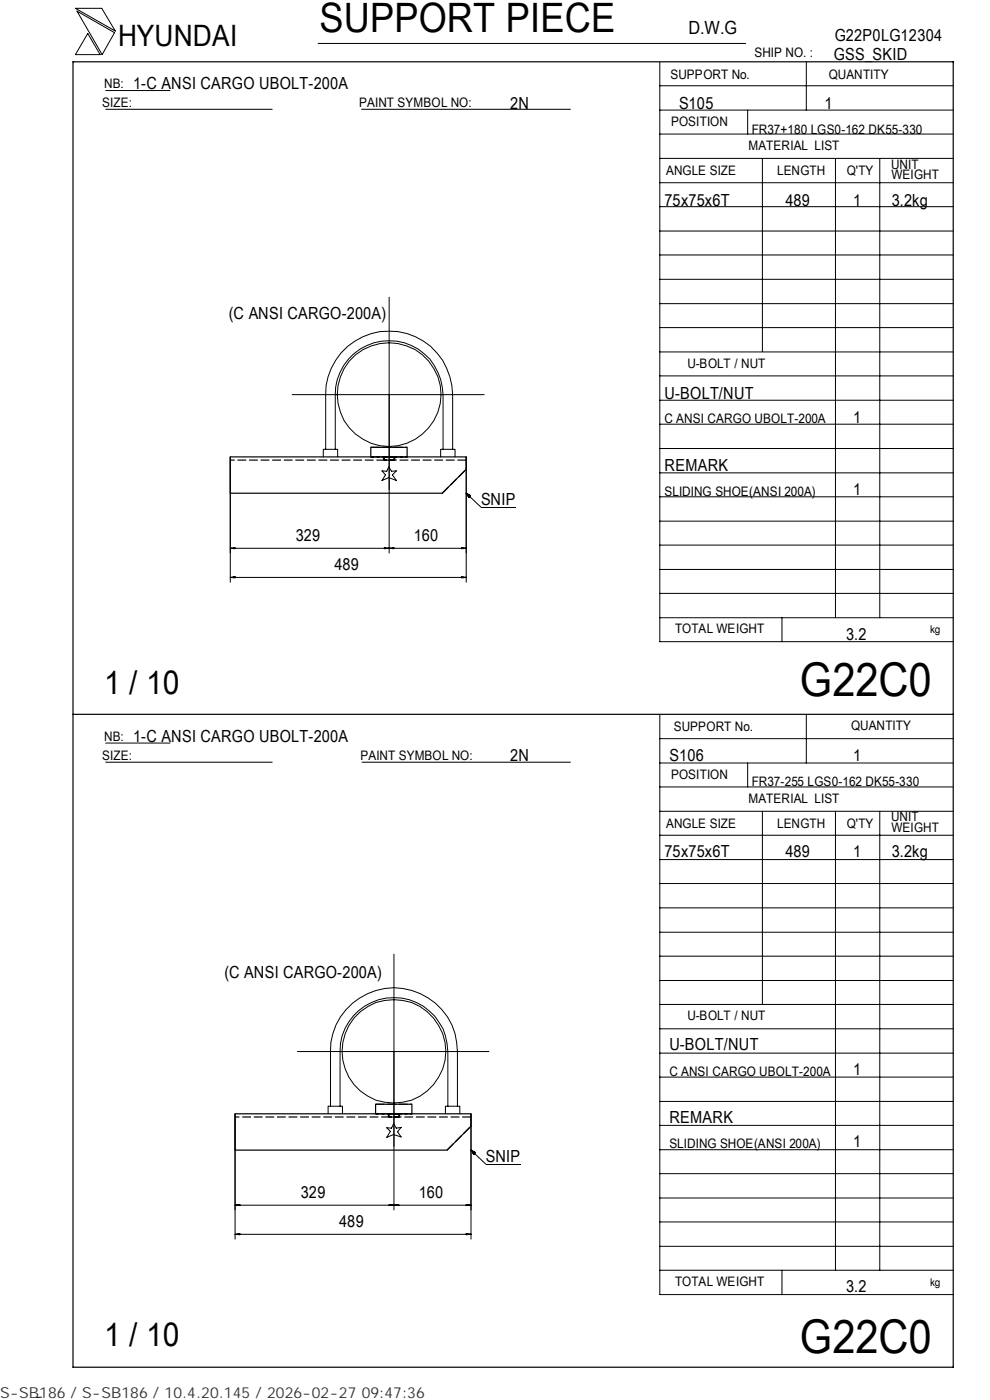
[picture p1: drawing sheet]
<svg xmlns="http://www.w3.org/2000/svg" width="210mm" height="297mm" viewBox="0 0 210 297" stroke-linecap="round" stroke-linejoin="round" font-family="sans-serif">
<g fill="none" stroke="#000" stroke-width=".21">
<path d="M16 1.8h5.6l2.9 4.8zM16.3 2.4l8 4.5-2.6 4.7zM18.6 7.1l2.6 4.5h-5.2zM22.4 19.2h13.7M67.5 9.2h90.6M139.9 18.2h62.3M139.9 13.2v122.9h62.3M171 13.1v10.3M22.4 23.2h35.3M76.7 23.2h44.3M139.9 38.8h62.3M139.9 33.6h62.3"/>
<path d="M139.9 28.4h62.3M139.9 23.4h62.3M158.6 23.4v5M161.7 33.6v41M177.2 33.7v97.4M186.6 33.7v97.4M139.9 59.3h62.3M139.9 54.1h62.3M139.9 49h62.3M139.9 43.8h62.3M82.5 63.1v54.2M139.9 79.7h62.3"/>
<path d="M139.9 74.7h62.3M139.9 69.5h62.3M139.9 64.4h62.3M48.8 96.9v26.6M62 83.7h40.7M68.6 96.9v-1.6h3v1.6M69.1 95.3v-11.6a13.5 13.5 0 0 1 13.4-13.4 13.5 13.5 0 0 1 13.5 13.4v11.6M71.1 95.3v-11.6a11.4 11.4 0 0 1 11.4-11.4 11.4 11.4 0 0 1 11.5 11.4v11.6M81 99.9l1 .1 .5-1 .5 1 1.1-.1-.9 .8 .9 1.2-1.6-.6-1.5 .6 .8-1.2zM93.5 96.9v-1.6h3v1.6M98.9 96.9v26.6M139.9 95.2h62.3"/>
<path d="M139.9 90h62.3M139.9 84.9h62.3M48.8 116.3l1.1-.1v.2zM48.8 116.3h50.1M49.5 116.2v.2M81.5 116.2v.2l2.1-.2v.2zM81.8 116.2v.2M83.2 116.2v.2M97.9 116.2l1 .1-1 .1zM98.2 116.2v.2M98.9 104.6l.9 .5-.3 .5zM98.9 104.6l3.1 3h7.4"/>
<path d="M139.9 100.3h62.3M139.9 115.6h62.3M139.9 110.6h62.3M139.9 105.4h62.3M48.8 122.5l1.1-.2v.3zM48.8 122.5h50.1M49.5 122.4v.2M97.9 122.3l1 .2-1 .1zM98.2 122.4v.2M139.9 131.1h62.3M139.9 125.9h62.3M139.9 120.8h62.3"/>
<path d="M165.9 131.1v5M22.4 157.6h13.7M139.9 151.7v122.9h62.3M139.9 156.7h62.3M171 151.5v10.4M22.4 161.7h35.3M76.8 161.7h44.2M139.9 177.2h62.3M139.9 172.1h62.3M139.9 167h62.3M139.9 161.9h62.3M158.6 161.9v5.1"/>
<path d="M161.7 172.1v41M177.2 172.2v97.3M186.6 172.2v97.3M139.9 182.4h62.3M139.9 197.8h62.3M139.9 192.6h62.3M139.9 187.4h62.3M83.6 202.4v54.3M139.9 218.3h62.3M139.9 213.1h62.3M139.9 208h62.3M139.9 202.9h62.3"/>
<path d="M49.9 236.3v26.6M63.1 223.1h40.6M69.6 236.3v-1.6h3v1.6M70.1 234.7v-11.6a13.5 13.5 0 0 1 13.5-13.6 13.5 13.5 0 0 1 13.4 13.6v11.6M72.1 234.7v-11.6a11.4 11.4 0 0 1 11.5-11.4 11.4 11.4 0 0 1 11.4 11.4v11.6M82 239.3h1l.5-.9 .6 .9 1-.1-.8 .9 .8 1.1-1.6-.5-1.5 .6 .8-1.3zM94.5 236.3v-1.6h3v1.6M99.9 236.3v26.6M139.9 238.7h62.3M139.9 233.7h62.3M139.9 228.5h62.3M139.9 223.4h62.3"/>
<path d="M49.9 255.7l1-.1v.2zM50.5 255.6v.2M82.5 255.6v.2l2.1-.2v.2zM82.9 255.6v.2M84.2 255.6v.2M98.9 255.6l1 .1-1 .1zM99.2 255.6v.2M99.9 244l.9 .5-.3 .4zM99.9 244l3.1 3h7.4M99.9 255.7h-50M139.9 259.2h62.3M139.9 254.2h62.3"/>
<path d="M139.9 249h62.3M139.9 243.9h62.3M49.9 261.9l1-.2v.2zM49.9 261.9h50M50.5 261.8v.1M98.9 261.7l1 .2h-1zM99.2 261.8v.1M139.9 269.5h62.3M139.9 264.4h62.3M165.9 269.5v5.1M8.8 296.4l-1 .1"/>
<circle cx="82.5" cy="83.7" r="11"/>
<circle cx="83.6" cy="223" r="11"/>
</g>
<path d="M15.5 13.1h186.7v277h-186.7zM48.8 96.9h50.1v2.7l-5.1 5h-45zM78.6 96.9v-2h7.7v2M15.5 151.5h186.7M49.9 236.3h50v2.6l-5.1 5.1h-44.9zM79.7 236.3v-2h7.7v2" fill="none" stroke="#000" stroke-width=".25"/>
<path d="M81.5 96.9h2.1M83.6 97.6h-2.1M82.5 236.3h2.1M84.6 237h-2.1" fill="none" stroke="#000" stroke-width=".25" stroke-dasharray="1.1 .3" stroke-linecap="butt"/>
<path d="M78.6 94.9h7.7M78.6 96.9h7.7h-7.7M83 96.9h.6v.7h-2.1v-.7h1.5M83.6 96.9h.1v.7h-2.3v-.7h2.2M98.9 97.6h-50.1M93.8 104.6l5.1-5M79.7 234.3h7.7M79.7 236.3h7.7h-7.7M84.1 236.3h.5v.7h-2.1v-.7h1.6M84.6 236.3h.1v.7h-2.3v-.7h2.2M99.9 237h-50M94.8 244l5.1-5.1" fill="none" stroke="#000" stroke-width=".25" stroke-dasharray="1.9 .6" stroke-linecap="butt"/>
<path d="M81.4 96.9h2.3M83.7 97.6h-2.3M82.4 236.3h2.3M84.7 237h-2.3" fill="none" stroke="#000" stroke-width=".25" stroke-dasharray="1.3 .4" stroke-linecap="butt"/>
<path d="M99 104.7h.8v.9h-.8zM100 244.1h.8v.8h-.8z" fill="#000"/>
<g font-size="9.9">
<text x="169.7" y="147.6">G22C0</text>
<text x="169.7" y="286.9">G22C0</text>
</g>
<text font-size="8.6" x="67.7" y="6.9">SUPPORT PIECE</text>
<g font-size="7">
<text x="22.1" y="147.2">1 / 10</text>
<text x="22.1" y="285.6">1 / 10</text>
</g>
<text font-size="6.3" x="25.1" y="9.8">HYUNDAI</text>
<text font-size="3.9" x="146" y="7.3">D.W.G</text>
<g font-size="3.5">
<text x="177" y="8.7">G22P0LG12304</text>
<text x="176.9" y="12.8">GSS_SKID</text>
<text x="28.3" y="19">1-C ANSI CARGO UBOLT-200A</text>
<text x="108.2" y="23.1">2N</text>
<text x="144" y="23.1">S105</text>
<text x="174.8" y="23.1">1</text>
<text x="141" y="43.6">75x75x6T</text>
<text x="166.6" y="43.6">489</text>
<text x="180.9" y="43.6">1</text>
<text x="189.1" y="43.6">3.2kg</text>
<text x="48.5" y="67.7">(C ANSI CARGO-200A)</text>
<text x="141" y="84.6">U-BOLT/NUT</text>
<text x="180.9" y="89.7">1</text>
<text x="141" y="99.9">REMARK</text>
<text x="102" y="107.2">SNIP</text>
<text x="180.9" y="105.1">1</text>
<text x="62.7" y="114.8">329</text>
<text x="87.8" y="114.8">160</text>
<text x="71" y="121">489</text>
<text x="179.5" y="135.8">3.2</text>
<text x="28.3" y="157.3">1-C ANSI CARGO UBOLT-200A</text>
<text x="108.2" y="161.4">2N</text>
<text x="142" y="161.4">S106</text>
<text x="180.9" y="161.4">1</text>
<text x="141" y="181.9">75x75x6T</text>
<text x="166.6" y="181.9">489</text>
<text x="180.9" y="181.9">1</text>
<text x="189.1" y="181.9">3.2kg</text>
<text x="47.6" y="207.4">(C ANSI CARGO-200A)</text>
<text x="142" y="222.8">U-BOLT/NUT</text>
<text x="180.9" y="228">1</text>
<text x="142" y="238.3">REMARK</text>
<text x="180.9" y="243.3">1</text>
<text x="103" y="246.5">SNIP</text>
<text x="63.8" y="254.2">329</text>
<text x="88.8" y="254.2">160</text>
<text x="72" y="260.3">489</text>
<text x="179.5" y="274.1">3.2</text>
</g>
<text font-size="3.2" fill="#323232" x="0" y="296.6">S-SB186 / S-SB186 / 10.4.20.145 / 2026-02-27 09:47:36</text>
<g font-size="2.8">
<text x="142.2" y="16.8">SUPPORT No.</text>
<text x="160" y="12.2">SHIP NO. :</text>
<text x="175.8" y="16.7">QUANTITY</text>
<text x="21.7" y="22.8">SIZE:</text>
<text x="22.1" y="18.7">NB:</text>
<text x="76.2" y="22.8">PAINT SYMBOL NO:</text>
<text x="142.3" y="26.8">POSITION</text>
<text x="159.4" y="28.4">FR37+180 LGS0-162 DK55-330</text>
<text x="158.8" y="31.7">MATERIAL LIST</text>
<text x="189" y="35.8">UNIT</text>
<text x="141.3" y="37.2">ANGLE SIZE</text>
<text x="164.8" y="37.1">LENGTH</text>
<text x="179.6" y="37.1">Q'TY</text>
<text x="189.1" y="38">WEIGHT</text>
<text x="145.8" y="78">U-BOLT / NUT</text>
<text x="141" y="89.8">C ANSI CARGO UBOLT-200A</text>
<text x="141" y="105.2">SLIDING SHOE(ANSI 200A)</text>
<text x="143.2" y="134.4">TOTAL WEIGHT</text>
<text x="142.9" y="155">SUPPORT No.</text>
<text x="180.5" y="154.9">QUANTITY</text>
<text x="21.7" y="161.3">SIZE:</text>
<text x="22.1" y="157.1">NB:</text>
<text x="76.5" y="161.2">PAINT SYMBOL NO:</text>
<text x="142.3" y="165.3">POSITION</text>
<text x="159.4" y="166.7">FR37-255 LGS0-162 DK55-330</text>
<text x="158.8" y="170.3">MATERIAL LIST</text>
<text x="141.3" y="175.7">ANGLE SIZE</text>
<text x="164.8" y="175.6">LENGTH</text>
<text x="179.6" y="175.6">Q'TY</text>
<text x="189" y="174.2">UNIT</text>
<text x="189.1" y="176.5">WEIGHT</text>
<text x="145.8" y="216.5">U-BOLT / NUT</text>
<text x="142" y="228.2">C ANSI CARGO UBOLT-200A</text>
<text x="142" y="243.5">SLIDING SHOE(ANSI 200A)</text>
<text x="143.2" y="272.9">TOTAL WEIGHT</text>
</g>
<g font-size="2.3">
<text x="197.3" y="134.3">kg</text>
<text x="197.3" y="272.8">kg</text>
</g>
</svg>
